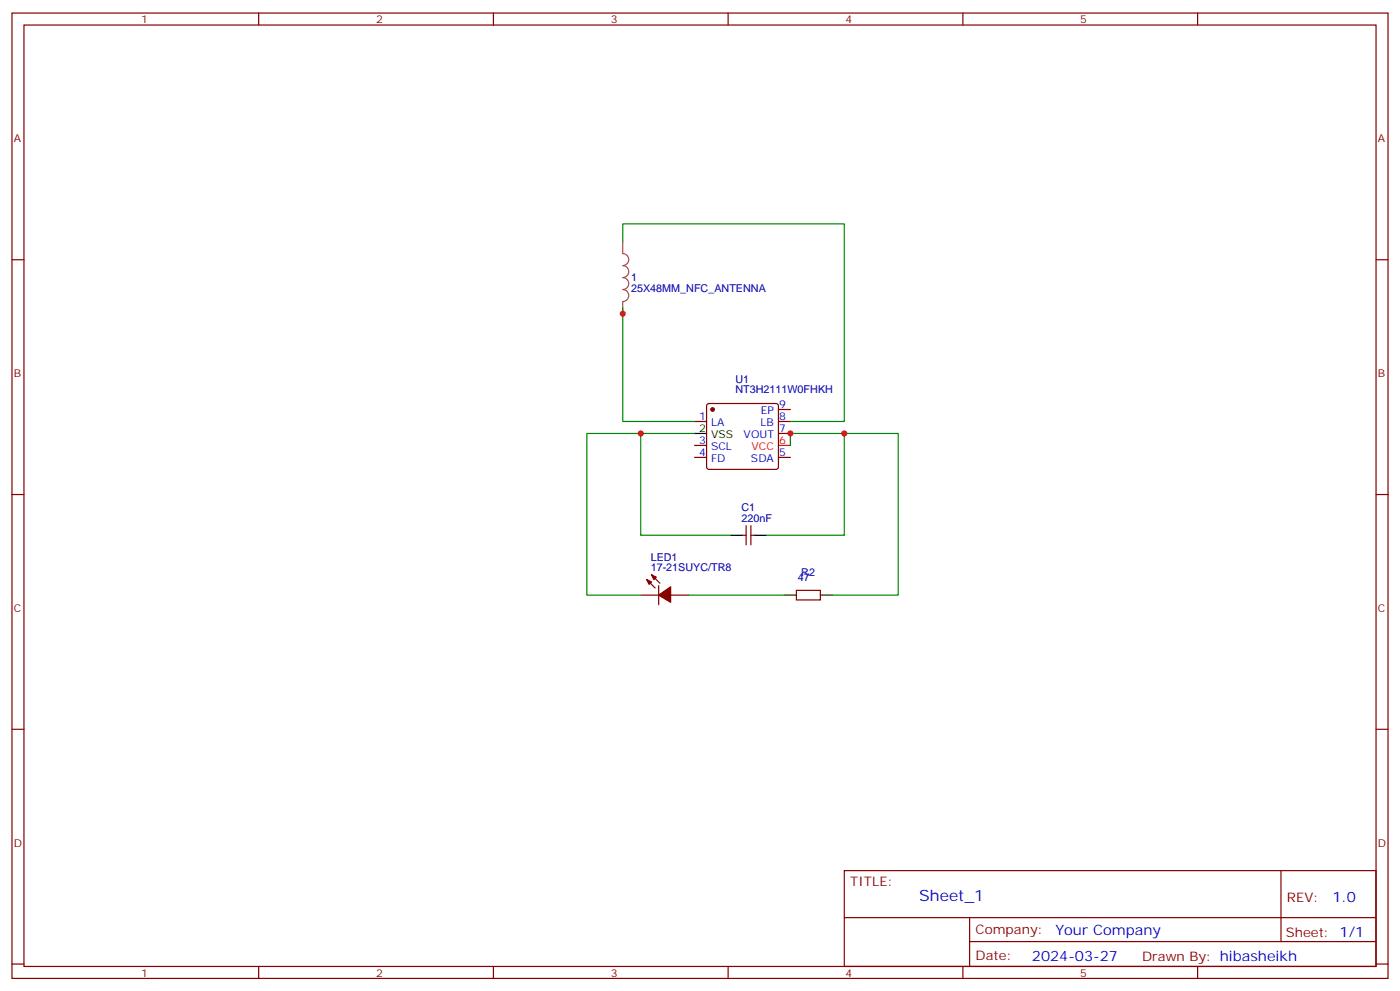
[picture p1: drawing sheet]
<svg xmlns="http://www.w3.org/2000/svg" width="412mm" height="292mm" viewBox="0 0 412 292" stroke-linecap="round" stroke-linejoin="round" font-family="sans-serif">
<g fill="none" stroke="#870000" stroke-width=".35">
<path d="M3.5 3.8h405.4v284.4h-405.4zM7.1 7.4h398.2v277.3h-398.2zM76.2 3.8v3.6M145.3 3.8v3.6M214.5 3.8v3.6M283.6 3.8v3.6M352.8 3.8v3.6M3.5 76.5h3.6M405.3 76.5h3.6M208.4 119.1l.4-.2h19.8l.5 .2 .2 .5v17.9l-.2 .5-.5 .3h-19.8l-.5-.3-.2-.5v-17.9zM204.6 124.1h3.5M204.6 134.7h3.5"/>
<path d="M204.6 131.2h3.5M229.3 120.6h3.5M229.3 124.1h3.5M229.3 127.7h3.5M229.3 134.7h3.5M3.5 145.7h3.6M218.7 157.7h1.1M219.8 154.8v5.7M221.2 154.8v5.7M221.2 157.7h1M405.3 145.7h3.6M188.7 175.3h5.3"/>
<path d="M190.5 170.7l2.5 2.5M191.9 169.3l2.5 2.5M194 172.5v5.6M197.6 175.3h5.2M234.6 173.9h7.1v2.8h-7.1zM3.5 214.8h3.6M405.3 214.8h3.6M248.7 256.4h156.6v28.3h-156.6zM377.3 256.5v20.8M248.7 270.3h156.5M285.6 277.3h119.6M285.6 270.3v14.1"/>
<path d="M3.5 284h3.6M76.2 284.7v3.5M145.3 284.7v3.5M214.5 284.7v3.5M283.6 284.7v3.5M352.8 284.7v3.5M405.3 284h3.6"/>
</g>
<path d="M229.3 131.2h3.5" fill="none" stroke="#f00" stroke-width=".35"/>
<path d="M204.6 127.7h3.5M215.2 157.7h3.5M222.2 157.7h3.6M231.1 175.3h3.5M241.7 175.3h3.5" fill="none" stroke="#000" stroke-width=".35"/>
<g fill="#870000" stroke="#870000" stroke-width=".35">
<path d="M190.5 170.7l1.4 .7-.7 .7z"/>
<path d="M191.9 169.3l1.4 .7-.7 .7z"/>
<path d="M194 175.3l3.6-2.5v4.6z"/>
<circle cx="209.9" cy="120.6" r=".53"/>
</g>
<path d="M183.4 71.2v3.5a1.76 1.76 0 0 1 1.8 1.8 1.76 1.76 0 0 1-1.8 1.7 1.76 1.76 0 0 1 1.8 1.8 1.76 1.76 0 0 1-1.8 1.8 1.76 1.76 0 0 1 1.8 1.7 1.76 1.76 0 0 1-1.8 1.8 1.76 1.76 0 0 1 1.8 1.7 1.76 1.76 0 0 1-1.8 1.8M183.4 88.9v3.5" fill="none" stroke="#a64a4a" stroke-width=".35"/>
<path d="M183.4 71.2v-5.3h65.3v58.2h-15.9M183.4 90.6v33.5h21.2M188.7 127.7h-15.8v47.6h15.8M204.6 127.7h-15.9v30h26.5M232.8 131.2v-3.5h15.9v30h-22.9M248.7 127.7h15.9v47.6h-19.4M202.8 175.3h28.3" fill="none" stroke="#008700" stroke-width=".35"/>
<g fill="#c00">
<circle cx="183.4" cy="92.4" r=".88"/>
<circle cx="188.7" cy="127.7" r=".88"/>
<circle cx="248.7" cy="127.7" r=".88"/>
<circle cx="232.8" cy="127.7" r=".88"/>
</g>
<text font-size="4.6" fill="#00f" x="270.8" y="265.5">Sheet_1</text>
<g font-size="4.2" fill="#00f">
<text x="392.5" y="265.7">1.0</text>
<text x="310.9" y="275.3">Your Company</text>
<text x="304" y="283.1">2024-03-27</text>
</g>
<g font-size="3.9" fill="#800">
<text x="250.5" y="261">TITLE:</text>
<text x="379.1" y="265.7">REV:</text>
<text x="287.4" y="275.2">Company:</text>
<text x="378.7" y="275.8">Sheet: 1/1</text>
<text x="287.4" y="282.9">Date:</text>
<text x="336.4" y="283">Drawn By: hibasheikh</text>
</g>
<g font-size="3.2" fill="#800">
<text x="41.6" y="6.8">1</text>
<text x="110.8" y="6.8">2</text>
<text x="179.9" y="6.8">3</text>
<text x="249.1" y="6.8">4</text>
<text x="318.2" y="6.8">5</text>
<text x="4.1" y="41.9">A</text>
<text x="405.9" y="41.9">A</text>
<text x="4.1" y="111.1">B</text>
<text x="405.9" y="111.1">B</text>
<text x="4.1" y="180.2">C</text>
<text x="405.9" y="180.2">C</text>
<text x="4.1" y="249.4">D</text>
<text x="405.9" y="249.4">D</text>
<text x="41.6" y="287.7">1</text>
<text x="110.8" y="287.7">2</text>
<text x="179.9" y="287.7">3</text>
<text x="249.1" y="287.7">4</text>
<text x="318.2" y="287.7">5</text>
</g>
<g font-size="3.2" fill="#000080">
<text x="185.9" y="82.9">1</text>
<text x="185.9" y="86.1">25X48MM_NFC_ANTENNA</text>
<text x="216.6" y="112.7">U1</text>
<text x="216.6" y="115.9">NT3H2111W0FHKH</text>
<text x="218.4" y="153.8">220nF</text>
<text x="218.4" y="150.6">C1</text>
<text x="191.7" y="165.1">LED1</text>
<text x="191.7" y="168.2">17-21SUYC/TR8</text>
<text x="235.1" y="171.1">47</text>
<text x="236" y="169.6">R2</text>
</g>
<g font-size="3.2" fill="#00f">
<text x="205.9" y="123.8">1</text>
<text x="209.4" y="125.6">LA</text>
<text x="224.1" y="125.6">LB</text>
<text x="224.1" y="122">EP</text>
<text x="229.5" y="120.3">9</text>
<text x="229.5" y="123.8">8</text>
<text x="205.9" y="130.8">3</text>
<text x="219.1" y="129.1">VOUT</text>
<text x="229.5" y="127.3">7</text>
<text x="205.9" y="134.4">4</text>
<text x="209.4" y="136.1">FD</text>
<text x="209.4" y="132.6">SCL</text>
<text x="221.2" y="136.1">SDA</text>
<text x="229.5" y="134.4">5</text>
</g>
<g font-size="3.2">
<text x="205.9" y="127.3">2</text>
<text x="209.4" y="129.1">VSS</text>
</g>
<g font-size="3.2" fill="#f00">
<text x="229.5" y="130.8">6</text>
<text x="221.4" y="132.6">VCC</text>
</g>
</svg>
